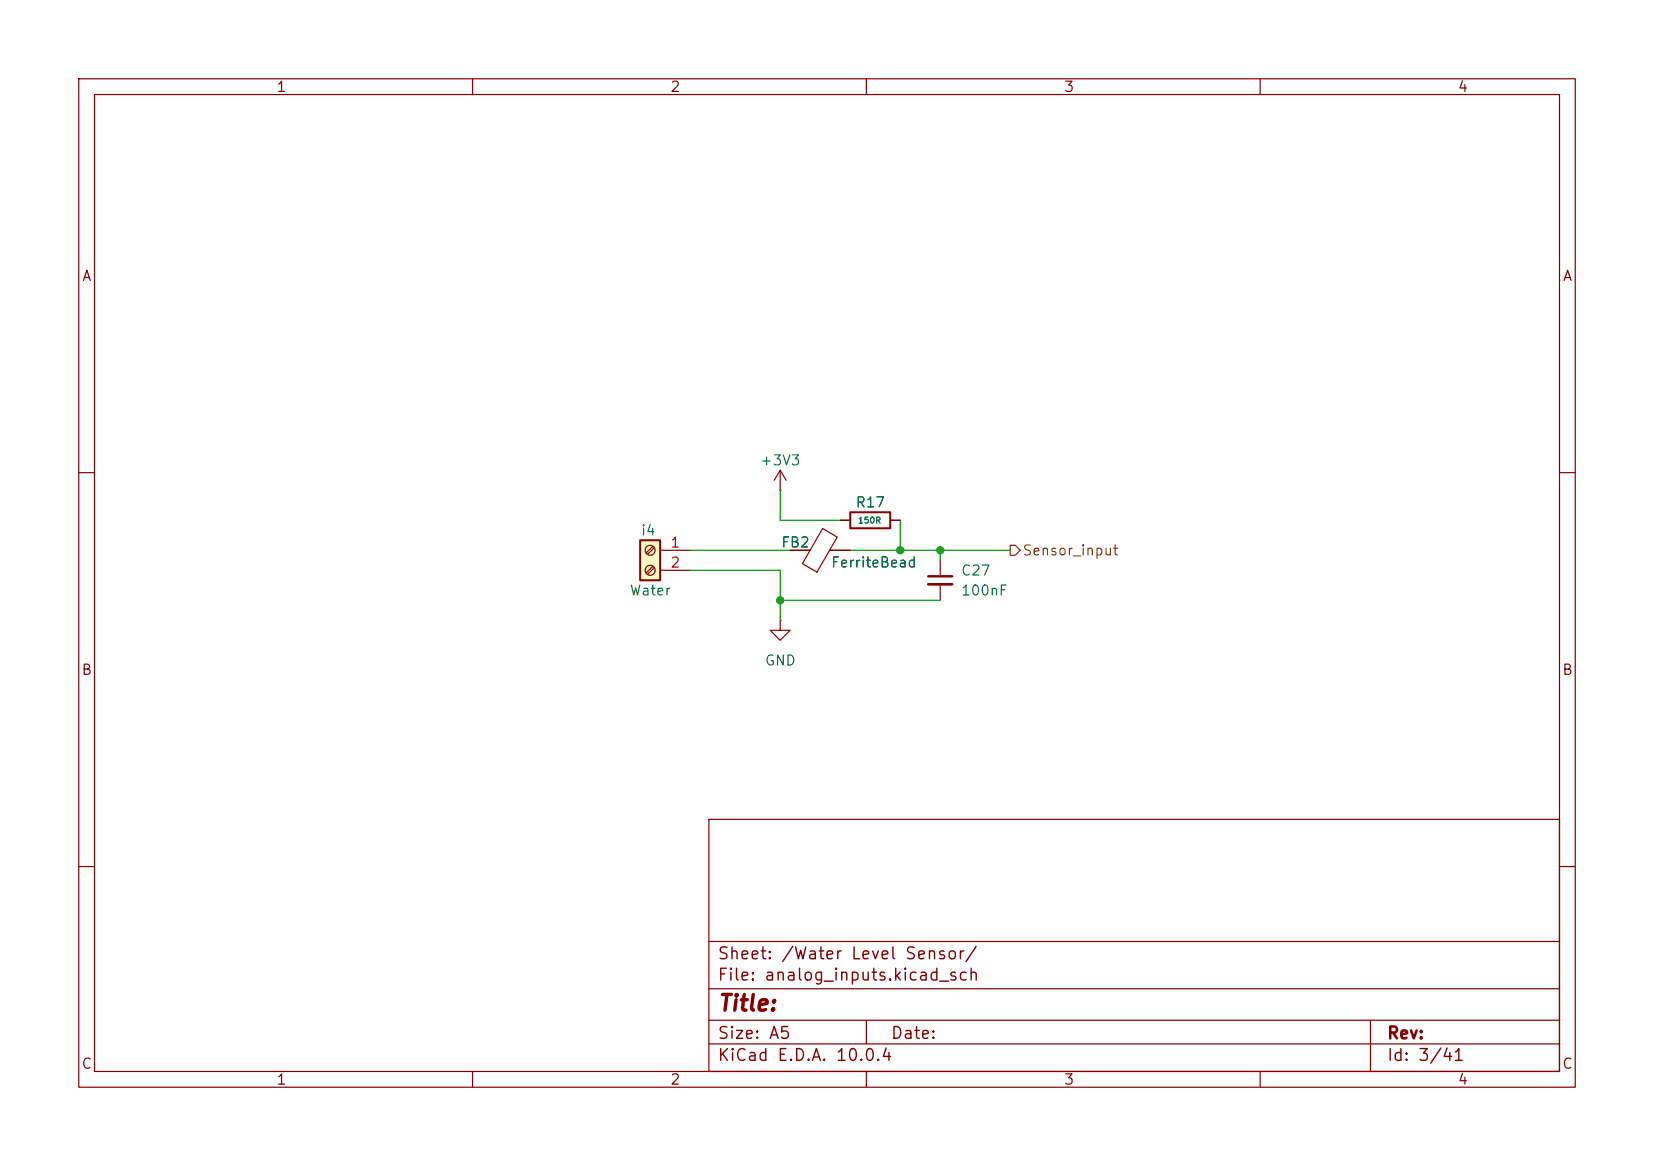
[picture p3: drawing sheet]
<svg xmlns="http://www.w3.org/2000/svg" width="210mm" height="148mm" viewBox="0 0 210 148" stroke-linecap="round" stroke-linejoin="round" font-family="sans-serif">
<g fill="none" stroke="#840000" stroke-width=".15">
<path d="M10 10h190v128h-190zM12 12h186v124h-186zM60 10v2M110 10v2M160 10v2M99.1 59.7l-.8 1.3M99.1 59.7l.7 1.3M99.1 59.7v2.5M10 60h2M99.1 78.7v1.3h1.2l-1.2 1.3-1.3-1.3h1.3M99.1 78.7h.1M99.1 62.2h.1"/>
<path d="M100.3 69.9h2.6M104.4 67.1l1.9 1.1-2.6 4.4-1.8-1zM105.4 69.9h2.5M106.7 66h1.2M113 66h1.3M119.4 71.1v2.1M119.4 74.2v2M198 60h2M10 110h2M90 104h108v32h-108zM90 119.5h108M198 110h2"/>
<path d="M60 136v2M90 132.5h108M90 129.5h108M90 125.5h108M110 136v2M110 129.5v3M160 136v2M174 129.5v6.5"/>
</g>
<path d="M107.9 65h5.1v2.1h-5.1z" fill="none" stroke="#840000" stroke-width=".25"/>
<path d="M117.9 73.2h3" fill="none" stroke="#840000" stroke-width=".3"/>
<path d="M117.9 74.2h3" fill="none" stroke="#840000" stroke-width=".33"/>
<path d="M81.3 68.6h2.5v5.1h-2.5z" fill="#ffffc2"/>
<path d="M81.3 68.6h2.5v5.1h-2.5z" fill="none" stroke="#840000" stroke-width=".25"/>
<g fill="none" stroke="#840000" stroke-width=".15">
<path d="M82.9 69.3l-.9 .9M82.9 71.9l-.9 .8M83.1 69.5l-.9 .9M83.1 72.1l-.9 .8M83.8 69.9h3.8M83.8 72.4h3.8M100.3 69.9h2.6M105.4 69.9h2.5M106.7 66h1.2M113 66h1.3"/>
<circle cx="82.5" cy="69.8" r=".63"/>
<circle cx="82.5" cy="72.4" r=".63"/>
</g>
<path d="M128.3 69.2h.6l.6 .7-.6 .6h-.6z" fill="none" stroke="#725600" stroke-width=".15"/>
<path d="M87.6 69.9h12.7M87.6 72.4h11.5v6.3M99.1 76.2h20.3M99.1 62.2v3.8h7.6M107.9 69.9h20.4M114.3 66v3.9M119.4 69.9v1.2" fill="none" stroke="#009600" stroke-width=".15"/>
<g fill="#009600" stroke="#009600" stroke-width=".13">
<circle cx="114.3" cy="69.9" r=".46"/>
<circle cx="99.1" cy="76.2" r=".46"/>
<circle cx="119.4" cy="69.9" r=".46"/>
</g>
<text font-size="2" fill="#840000" x="91" y="128.8">Title:</text>
<g font-size="1.5" fill="#840000">
<text x="91" y="124.9">File: analog_inputs.kicad_sch</text>
<text x="91" y="122.2">Sheet: /Water Level Sensor/</text>
<text x="91" y="135.1">KiCad E.D.A. 10.0.4</text>
<text x="91" y="132.3">Size: A5</text>
<text x="113" y="132.3">Date:</text>
<text x="176" y="132.3">Rev:</text>
<text x="176" y="135.1">Id: 3/41</text>
</g>
<g font-size="1.3" fill="#840000">
<text x="35" y="12">1</text>
<text x="85" y="12">2</text>
<text x="135" y="12">3</text>
<text x="185" y="12">4</text>
<text x="10.3" y="36">A</text>
<text x="198.4" y="36">A</text>
<text x="10.3" y="86">B</text>
<text x="198.3" y="86">B</text>
<text x="10.3" y="136">C</text>
<text x="198.3" y="136">C</text>
<text x="35" y="138">1</text>
<text x="85" y="138">2</text>
<text x="135" y="138">3</text>
<text x="185" y="138">4</text>
</g>
<g font-size="1.3" fill="#006464">
<text x="96.4" y="59.4">+3V3</text>
<text x="108.5" y="64.7">R17</text>
<text x="81.3" y="68.3">i4</text>
<text x="99.1" y="69.8">FB2</text>
<text x="79.8" y="75.9">Water</text>
<text x="105.4" y="72.3">FerriteBead</text>
<text x="121.9" y="75.9">100nF</text>
<text x="121.9" y="73.4">C27</text>
<text x="97" y="84.8">GND</text>
</g>
<g font-size="1.3" fill="#a90000">
<text x="85" y="69.8">1</text>
<text x="85" y="72.4">2</text>
</g>
<text font-size="1.3" fill="#725600" x="129.7" y="70.8">Sensor_input</text>
<text font-size=".8" fill="#006464" x="108.9" y="66.6">150R</text>
</svg>
